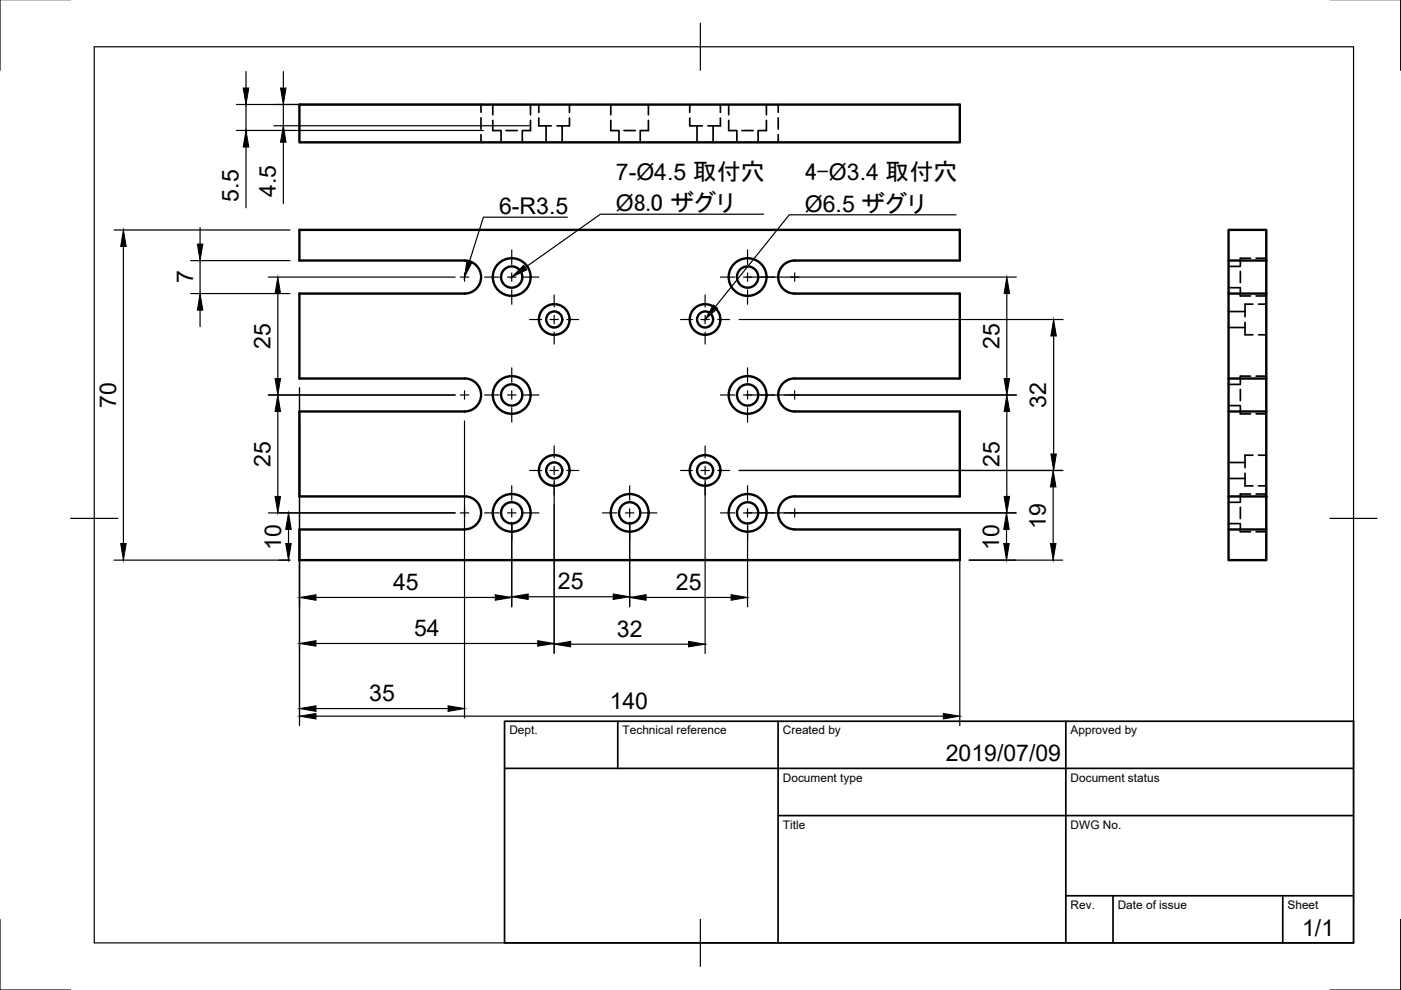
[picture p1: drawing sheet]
<svg xmlns="http://www.w3.org/2000/svg" width="297mm" height="210mm" viewBox="0 0 297 210" stroke-linecap="round" stroke-linejoin="round" font-family="sans-serif">
<g fill="none" stroke="#000" stroke-width=".51">
<path d="M63.5 22.2h140v8h-140zM260.5 55.2h8v7h-8zM260.5 55.2v-6.5h8v6.5M260.5 62.2v18.1M268.5 62.2v18.1M260.5 87.2v18.1M268.5 80.3v6.9M268.5 80.3h-8v6.9h8v18.1M98.5 105.3h-35v-18.1h35a3.5 3.5 0 0 0 3.5-3.5 3.5 3.5 0 0 0-3.5-3.4h-35v-18.1h35a3.5 3.5 0 0 0 3.5-3.5 3.5 3.5 0 0 0-3.5-3.5h-35v-6.5h140v6.5h-35a3.5 3.5 0 0 0-3.5 3.5 3.5 3.5 0 0 0 3.5 3.5h35v18.1h-35a3.5 3.5 0 0 0-3.5 3.5 3.5 3.5 0 0 0 3.5 3.4h35v18.1h-35M168.5 105.2a3.5 3.5 0 0 0-3.5 3.5 3.5 3.5 0 0 0 3.5 3.5l35 .1v6.5h-140v-6.5h35a3.5 3.5 0 0 0 3.5-3.5 3.5 3.5 0 0 0-3.5-3.6M260.5 105.3h8v7h-8zM260.5 112.3v6.5h8v-6.5"/>
<circle cx="108.5" cy="58.7" r="2.25"/>
<circle cx="108.5" cy="58.7" r="4"/>
<circle cx="158.5" cy="58.7" r="2.25"/>
<circle cx="158.5" cy="58.7" r="4"/>
<circle cx="117.5" cy="67.7" r="3.2"/>
<circle cx="117.5" cy="67.7" r="1.7"/>
<circle cx="149.5" cy="67.7" r="3.2"/>
<circle cx="149.5" cy="67.7" r="1.7"/>
<circle cx="108.5" cy="83.7" r="2.25"/>
<circle cx="108.5" cy="83.7" r="4"/>
<circle cx="117.5" cy="99.7" r="3.2"/>
<circle cx="117.5" cy="99.7" r="1.7"/>
<circle cx="149.5" cy="99.7" r="3.2"/>
<circle cx="149.5" cy="99.7" r="1.7"/>
<circle cx="158.5" cy="83.7" r="2.25"/>
<circle cx="158.5" cy="83.7" r="4"/>
<circle cx="108.5" cy="108.7" r="2.25"/>
<circle cx="108.5" cy="108.7" r="4"/>
<circle cx="133.5" cy="108.7" r="2.25"/>
<circle cx="133.5" cy="108.7" r="4"/>
<circle cx="158.5" cy="108.7" r="2.25"/>
<circle cx="158.5" cy="108.7" r="4"/>
</g>
<g fill="none" stroke="#000" stroke-width=".36">
<path d="M102 22.2v1.6M102 25v2.4M102 28.5v1.7M104.5 25.5v2.2h1.6M104.5 22.2v2.1M106.2 27.7v2.5M107.3 27.7h2.4M110.7 27.7v2.5M112.5 25.5v2.2h-1.6M112.5 22.2v2.1M114.2 25v1.7h2.7M114.2 22.2v1.6"/>
<path d="M115.8 26.7v3.5M119.2 26.7v3.5M120.7 25v1.7h-2.6M120.7 22.2v1.6M129.5 25.5v2.2h1.6M129.5 22.2v2.1M131.2 27.7v2.5M132.3 27.7h2.4M135.7 27.7v2.5M137.5 25.5v2.2h-1.6M137.5 22.2v2.1M146.2 25v1.7h2.7"/>
<path d="M146.2 22.2v1.6M147.8 26.7v3.5M151.2 26.7v3.5M152.7 25v1.7h-2.6M152.7 22.2v1.6M154.5 25.5v2.2h1.6M154.5 22.2v2.1M156.2 27.7v2.5M157.3 27.7h2.4M160.7 27.7v2.5M162.5 25.5v2.2h-1.6M162.5 22.2v2.1"/>
<path d="M165 22.2v1.6M165 25v2.4M165 28.5v1.7M260.5 56.5h2.5M263 57.5v2.4M265.1 54.8h-2.1v1.6M266.3 54.8h2.2M260.5 69.4h3.5M260.5 66.1h3.5M260.5 61h2.5M263 61.1v1.7h2.1M264 68.3v2.7h1.6"/>
<path d="M265.1 79.7h-2.1v1.7M265.6 64.5h-1.6v2.7M266.3 79.7h2.2M266.3 62.8h2.2M266.8 71h1.7M266.8 64.5h1.7M260.5 98.1h3.5M260.5 86h2.5M260.5 81.5h2.5M263 86.1v1.6h2.1M263 82.6v2.3M265.6 96.5h-1.6v2.7"/>
<path d="M266.3 87.7h2.2M266.8 96.5h1.7M260.5 101.4h3.5M260.5 111h2.5M260.5 106.5h2.5M263 111.1v1.6h2.1M263 107.6v2.4M264 100.3v2.7h1.6M265.1 104.7h-2.1v1.7M266.3 112.7h2.2M266.3 104.7h2.2M266.8 103h1.7"/>
</g>
<!-- layer: Border -->
<path d="M0 -.1v15M297 -.1v15M20 9.9h267v190h-267zM148.5 4.9v10M15 109.9h10M282 109.9h10M0 194.9v15h15M148.5 194.9v10M297 194.9v15h-15" fill="none" stroke="#000" stroke-width=".25"/>
<!-- layer: TitleBlock -->
<path d="M107 152.9h180v47h-180zM131 152.9v10M165 152.9v47M226 152.9v47M107 162.9h180M165 172.9h122M226 189.9h61M236 189.9v10M272 189.9v10" fill="none" stroke="#000" stroke-width=".36"/>
<!-- layer: Center Lines -->
<g fill="none" stroke="#000" stroke-width=".25">
<path d="M97.6 58.8h1.8M98.5 57.9v1.7M102.7 58.8h3.1M107.6 58.8h1.8M108.5 53v3.1M108.5 57.9v1.7M111.2 58.8h3.1M152.7 58.8h3.1M157.6 58.8h1.8M158.5 53v3.1M158.5 57.9v1.7M161.2 58.8h3.1"/>
<path d="M167.6 58.8h1.8M168.5 57.9v1.7M108.5 61.4v3.1M108.5 78v3.1M112.3 67.7h2.5M116.6 67.7h1.8M117.5 62.5v2.6M117.5 66.9v1.7M117.5 70.4v2.6M120.2 67.7h2.5M144.3 67.7h2.5M148.6 67.7h1.8"/>
<path d="M149.5 62.5v2.6M149.5 66.9v1.7M149.5 70.4v2.6M152.2 67.7h2.5M158.5 61.4v3.1M158.5 78v3.1M97.6 83.7h1.8M98.5 82.9v1.7M102.7 83.7h3.1M107.6 83.7h1.8M108.5 82.9v1.7M108.5 86.4v3.1"/>
<path d="M111.2 83.7h3.1M112.3 99.8h2.5M116.6 99.8h1.8M117.5 94.5v2.6M117.5 98.9v1.7M120.2 99.8h2.5M144.3 99.8h2.5M148.6 99.8h1.8M149.5 94.5v2.6M149.5 98.9v1.7M152.2 99.8h2.5M152.7 83.7h3.1"/>
<path d="M157.6 83.7h1.8M158.5 82.9v1.7M158.5 86.4v3.1M161.2 83.7h3.1M167.6 83.7h1.8M168.5 82.9v1.7M97.6 108.7h1.8M98.5 107.9v1.7M102.7 108.7h3.1M107.6 108.7h1.8M108.5 103v3.1M108.5 107.9v1.7"/>
<path d="M108.5 111.4v3.1M111.2 108.7h3.1M117.5 102.4v2.6M127.7 108.7h3.1M132.6 108.7h1.8M133.5 103v3.1M133.5 107.9v1.7M133.5 111.4v3.1M136.2 108.7h3.1M149.5 102.4v2.6M152.7 108.7h3.1M157.6 108.7h1.8"/>
<path d="M158.5 103v3.1M158.5 107.9v1.7M158.5 111.4v3.1M161.2 108.7h3.1M167.6 108.7h1.8M168.5 107.9v1.7"/>
</g>
<!-- layer: Dimensions -->
<g fill="none" stroke="#000" stroke-width=".25">
<path d="M52.2 15.2v3.5M60.1 15.2v3.5M50.1 27.7h52.4M50.1 22.2h62.1M52.2 22.2v5.5M52.2 31.2v12.9M58.1 26.7h54.1M60.1 22.2v4.5M60.1 30.2v13M24.2 48.8h37.3M26.2 52.3v62.9M40.4 55.3h21.1"/>
<path d="M42.4 48.3v3.4M42.4 55.3v6.9M56.9 58.8h39.6M158.2 58.8h57.3M40.4 62.2h21.1M42.4 65.8v3.5M58.9 62.2v18.1M156.7 67.7h68.7M213.5 62.2v18.1M223.4 71.2v25.1M56.9 83.7h39.6M58.9 87.2v18.1"/>
<path d="M63.5 82.2v71.7M98.5 89.3v62.9M156.7 99.8h68.7M158.2 83.7h57.3M213.5 87.2v18.1M24.2 118.8h37.3M56.9 108.7h39.6M61.2 112.2v3M108.5 110.8v17.9M117.5 101.7v36.9M133.5 110.8v17.9M149.5 101.7v36.9"/>
<path d="M158.2 108.7h57.3M158.5 110.8v17.9M203.5 114.3v39.6M205.5 118.8h19.8M213.4 112.2v3M223.3 103.2v12M67 126.7h38M67 136.4h47M112 126.5h18M121 136.6h25M137 126.7h18M67 151.8h133"/>
<path d="M67 150.2h28"/>
</g>
<g fill="#000" stroke="#000" stroke-width=".21">
<path d="M51.6 18.7h1.1l-.5 3.5zM59.5 18.7h1.1l-.5 3.5zM52.2 27.7l.5 3.5h-1.1zM60.1 26.7l.5 3.5h-1.1zM26.2 48.8l.6 3.5h-1.2zM41.8 51.7h1.2l-.6 3.6zM42.4 62.2l.6 3.6h-1.2zM58.9 58.8l.6 3.4h-1.2zM213.5 58.8l.6 3.4h-1.2zM223.4 67.7l.6 3.5h-1.2zM58.9 83.7l.6 3.5h-1.2zM58.3 80.3h1.2l-.6 3.4z"/>
<path d="M213.5 83.7l.6 3.5h-1.2zM212.9 80.3h1.2l-.6 3.4zM222.8 96.3h1.2l-.6 3.5zM25.6 115.2h1.2l-.6 3.6zM58.3 105.3h1.2l-.6 3.4zM61.2 108.7l.5 3.5h-1.1zM60.6 115.2h1.1l-.5 3.6zM212.8 115.2h1.2l-.6 3.6zM213.4 108.7l.6 3.5h-1.2zM212.9 105.3h1.2l-.6 3.4zM222.7 115.2h1.2l-.6 3.6zM223.3 99.8l.6 3.4h-1.2z"/>
<path d="M63.5 126.7l3.5-.6v1.2zM63.5 136.4l3.5-.6v1.2zM105 126.1l3.5 .6-3.5 .6zM108.5 126.5l3.5-.6v1.2zM114 135.8l3.5 .6-3.5 .6zM117.5 136.6l3.5-.6v1.2zM130 125.9l3.5 .6-3.5 .6zM133.5 126.7l3.5-.6v1.2zM146 136l3.5 .6-3.5 .6zM155 126.1l3.5 .6-3.5 .6zM63.5 151.8l3.5-.5v1.1zM63.5 150.2l3.5-.6v1.2z"/>
<path d="M95 149.6l3.5 .6-3.5 .6zM200 151.3l3.5 .5-3.5 .6z"/>
</g>
<!-- layer: Annotations -->
<path d="M99 55.2l1.1 .4-1.6 3.2zM108.5 58.8l2.5-2.5 .7 .9zM151.2 64.7l.9 .7-2.6 2.3z" fill="#000" stroke="#000" stroke-width=".21"/>
<path d="M120.3 46.1h-17.8l-3 9.3M161.9 45.4h-34.6l-15.9 11.3M202.7 45.5h-35.4l-15.6 19.5" fill="none" stroke="#000" stroke-width=".25"/>
<text font-size="5.1" x="170.7" y="38.2">4-Ø3.4 取付穴</text>
<g font-size="4.9">
<text x="58.5" y="41.8" transform="rotate(-90 58.5 41.8)">4.5</text>
<text x="130.6" y="38.1">7-Ø4.5 取付穴</text>
<text x="50.6" y="42.8" transform="rotate(-90 50.6 42.8)">5.5</text>
<text x="105.8" y="45.4">6-R3.5</text>
<text x="130.6" y="44.7">Ø8.0 ザグリ</text>
<text x="170.6" y="44.8">Ø6.5 ザグリ</text>
<text x="40.9" y="60.1" transform="rotate(-90 40.9 60.1)">7</text>
<text x="57.3" y="73.9" transform="rotate(-90 57.3 73.9)">25</text>
<text x="211.9" y="73.9" transform="rotate(-90 211.9 73.9)">25</text>
<text x="24.6" y="86.5" transform="rotate(-90 24.6 86.5)">70</text>
<text x="221.8" y="86.4" transform="rotate(-90 221.8 86.4)">32</text>
<text x="57.3" y="98.9" transform="rotate(-90 57.3 98.9)">25</text>
<text x="211.9" y="98.9" transform="rotate(-90 211.9 98.9)">25</text>
<text x="221.7" y="112.1" transform="rotate(-90 221.7 112.1)">19</text>
<text x="59.6" y="116.6" transform="rotate(-90 59.6 116.6)">10</text>
<text x="211.8" y="116.6" transform="rotate(-90 211.8 116.6)">10</text>
<text x="83.4" y="125.1">45</text>
<text x="118.3" y="125">25</text>
<text x="143.3" y="125.1">25</text>
<text x="87.8" y="134.9">54</text>
<text x="130.8" y="135">32</text>
<text x="78.3" y="148.7">35</text>
<text x="129.3" y="150.3">140</text>
<text x="200.5" y="161.4">2019/07/09</text>
<text x="276.1" y="198.6">1/1</text>
</g>
<g font-size="2.5">
<text x="108" y="155.7">Dept.</text>
<text x="132" y="155.7">Technical reference</text>
<text x="166" y="155.7">Created by</text>
<text x="227" y="155.7">Approved by</text>
<text x="166" y="165.7">Document type</text>
<text x="227" y="165.7">Document status</text>
<text x="166" y="175.7">Title</text>
<text x="227" y="175.7">DWG No.</text>
<text x="227" y="192.7">Rev.</text>
<text x="237" y="192.7">Date of issue</text>
<text x="273" y="192.7">Sheet</text>
</g>
</svg>
